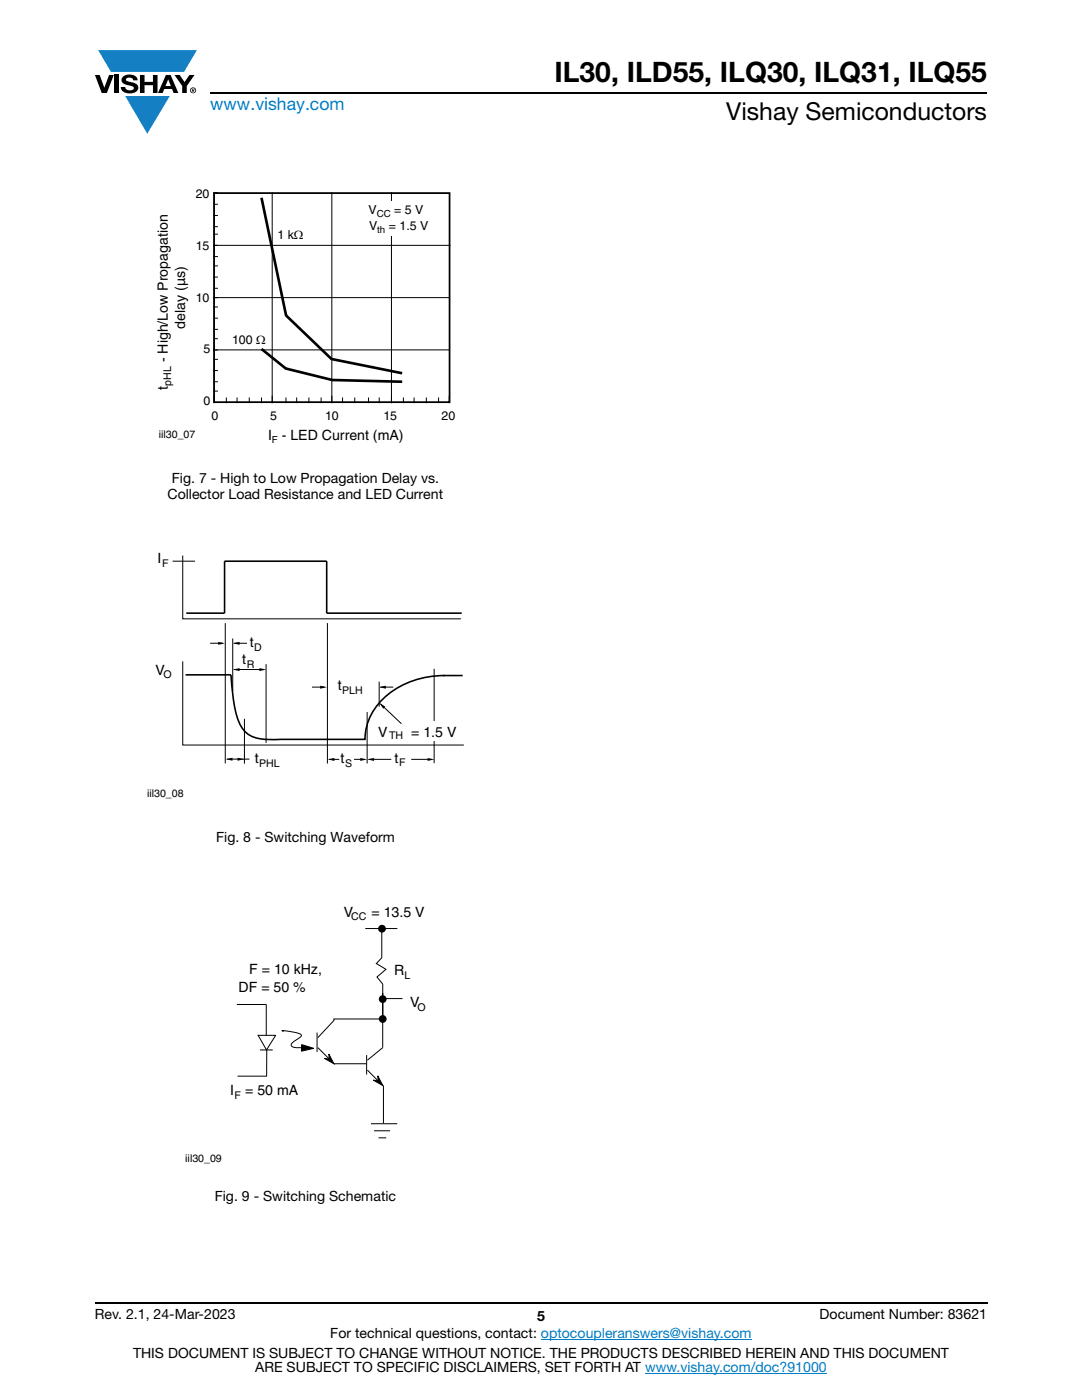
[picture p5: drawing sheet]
<svg xmlns="http://www.w3.org/2000/svg" width="216mm" height="279mm" viewBox="0 0 216 279" stroke-linecap="round" stroke-linejoin="round" font-family="sans-serif">
<g fill="#147fc3">
<path d="M19.6 10h19.7l-2.6 4.3h-1.1h-13.5z"/>
<path d="M25 19.2h8.9l-4.5 7.5z"/>
</g>
<g fill="#000">
<path d="M18.9 15h1l.9 2.5 1-2.5h.9l-1.4 3.6h-1zM22.9 15h.9v3.6h-.9zM24.6 15.3a2.1 2.1 0 0 1 2.8 .3l.1 .4h-.9a.79 .79 0 0 0-.7-.5 .79 .79 0 0 0-.8 .4l.3 .3 1 .2a1.08 1.08 0 0 1 1.2 1 1.08 1.08 0 0 1-1.1 1.2 1.73 1.73 0 0 1-2.4-1.2h.9a.96 .96 0 0 0 .8 .6 .96 .96 0 0 0 .9-.4 1.31 1.31 0 0 0-1.2-.6 1.03 1.03 0 0 1-1.1-.6 1.03 1.03 0 0 1 .2-1.1zM27.9 15h.9v1.3h1.7v-1.3h.9v3.6h-.9v-1.6h-1.7v1.6h-.9zM34.8 15h1.1l.9 1.4 1-1.4h1l-1.5 2.2v1.4h-.9v-1.4z"/>
<path d="M33.6 15.9l.5 1.3h-1.1zM33.1 15l-1.6 3.6h1l.3-.8h1.5l.3 .8h1l-1.6-3.6z"/>
<path d="M38.4 17.8h.2v.2h-.2zM38.3 17.7v.7h.1v-.3l.4 .3-.2-.3 .2-.2-.1-.2z"/>
<path d="M38.1 18a.46 .46 0 0 1 .9 0 .46 .46 0 0 1-.9 0zM37.9 18a.6 .6 0 0 0 1.2 0 .6 .6 0 0 0-1.2 0z"/>
</g>
<path d="M42 18.6h155M18.9 260h178.1" fill="none" stroke="#000" stroke-width=".36"/>
<path d="M107.9 267.3h42.1M128.7 274h36.3" fill="none" stroke="#007ec4" stroke-width=".2"/>
<g fill="none" stroke="#000" stroke-width=".2">
<path d="M42.7 38.4v42M54.3 38.4v42M66.2 38.4v42M78.1 38.4v42M42.6 59.4h47.2M42.6 57.5h.9M42.6 55.3h.9M42.6 53.1h.9M42.6 51.2h.9M42.6 49h47.3M42.6 46.7h.9M42.6 45.2h.9"/>
<path d="M42.6 43h.9M42.6 40.8h.9M42.6 67.6h.9M42.6 65.7h.9M42.6 63.5h.9M42.6 61.3h.9M42.6 78.1h.9M42.6 76.2h.9M42.6 74h.9M42.6 71.7h.9M45.2 79.3v1.1M47.3 79.3v1.1"/>
<path d="M49.7 79.3v1.1M52.2 79.3v1.1M57.1 79.3v1.1M59.2 79.3v1.1M61.6 79.3v1.1M64.1 79.3v1.1M68.3 79.3v1.1M70.8 79.3v1.1M73.5 79.3v1.1M75.7 79.3v1.1M80.5 79.3v1.1M82.6 79.3v1.1"/>
<path d="M85.1 79.3v1.1M87.5 79.3v1.1M89.6 79v1.4M89.8 69.8l-47.2 .1"/>
</g>
<path d="M42.6 38.5h.9" fill="none" stroke="#000" stroke-width=".35"/>
<path d="M52.2 39.5l4.9 23.5M52.2 69.6l4.8 4M56.9 73.5l9.3 2.3M57.1 62.9l9.1 8.8M66.1 75.8l14.2 .4M66.1 71.6l14.1 2.9" fill="none" stroke="#000" stroke-width=".53"/>
<path d="M73.1 40.2h13.3v6.9h-13.3z" fill="#fff"/>
<path d="M42.7 38.5h47v41.8h-47z" fill="none" stroke="#000" stroke-width=".35"/>
<g fill="none" stroke="#000" stroke-width=".2">
<path d="M34.4 112h4.5M36.5 110.9v12.6h55.5M36.5 132v16.7h56.1M41.9 128.4h2.5M45 124.4v28M46.4 127.4v10.6M46.7 128.4h2.6M46.7 133.6h6M53.1 132.5v15.8M62.3 137.1h2.5M65.3 124.3v28.1M75.7 136v5"/>
<path d="M75.9 137.1h2.6M86.6 133.5v18.8M45.3 151.5h4.5M48.8 143.5v8.9M65.6 151.5h2.1M70.7 151.5h1.3M73.3 142.1v10.3M73.5 151.5h4.6M75.9 140.5l4.2 3.9M82.1 151.5h3.3"/>
</g>
<path d="M37 134.7h9.1a36.7 36.7 0 0 0 1.4 9.1 5.4 5.4 0 0 0 5.7 3.8h19.6a12.5 12.5 0 0 1 7.9-11 18.7 18.7 0 0 1 8-1.8M37.2 122.4h7.6v-10.4h20.4v10.4h26.9M88.4 134.8h3.9" fill="none" stroke="#000" stroke-width=".32"/>
<g fill="#000">
<path d="M43.5 128.1l1.4 .3-1.4 .3zM46.5 128.4l1.3-.3v.6zM46.5 133.6l1.3-.3v.6zM51.8 133.3l1.3 .3-1.3 .3zM63.9 136.9l1.3 .2-1.3 .4zM75.6 137.1l1.4-.2v.5zM45 151.5l1.4-.3v.6zM47.4 151.2l1.3 .3-1.3 .3zM65.4 151.5l1.3-.2v.6zM71.9 151.3l1.3 .2-1.3 .4zM73.3 151.5l1.3-.2v.6zM75.7 140.3l1.2 .7-.4 .5z"/>
<path d="M85.3 151.3l1.4 .2-1.4 .4z"/>
</g>
<path d="M85.5 144h3v3.8h-3z" fill="#fff"/>
<g fill="#000">
<path d="M60.2 208.5l2.4 .7-2.5 .6zM64.7 211.2l1 .2-.1-1 1 1.9zM74.5 215.6l1 .1-.1-1 1 1.9z"/>
<circle cx="76.2" cy="185.3" r=".78"/>
<circle cx="76.4" cy="199.4" r=".78"/>
<circle cx="76.4" cy="203.4" r=".78"/>
</g>
<g fill="none" stroke="#000" stroke-width=".2">
<path d="M72.9 185.3h6.4M76.2 185.9v5.2l-1.1 1.2 1.9 1.1-1.8 1.6 1.2 1.4v7.1v-5.3M76.3 199.3h4M47.3 200.5h5.8v6.1M47.4 214.8h5.9M51.5 206.6h3.5l-1.8 2.9zM51.9 209.5h2.5M53.2 209.6v5.2M56.6 205.8l-.4-.1 2.3 .3 1.5 .4 .1 .3-.1 .2-.8 .6a1.35 1.35 0 0 0-1 1.3 5 5 0 0 0 2.7 .2M60.2 208.5l2.4 .7-2.5 .6zM63.3 206.1v3.8M63.4 207.1l3.2-3.4v-.3h9.8v5.7l-3.1 2.5"/>
<path d="M63.4 209.1l2.3 2.3M64.7 211.2l1 .2-.1-1 1 1.9zM66.6 212.3h6.5M73.2 210.6v3.8M73.3 213.6l2.3 2.3M74.5 215.6l1 .1-.1-1 1 1.9zM76.5 216.6v7.6"/>
</g>
<path d="M74 224.3h5.3z" fill="#fff"/>
<path d="M74 224.3h5.3" fill="none" stroke="#000" stroke-width=".2"/>
<path d="M74.6 225.7h3.2z" fill="#fff"/>
<path d="M74.6 225.7h3.2" fill="none" stroke="#000" stroke-width=".2"/>
<path d="M75.5 227.1h1.6z" fill="#fff"/>
<path d="M75.5 227.1h1.6" fill="none" stroke="#000" stroke-width=".2"/>
<text font-size="5.6" x="110.6" y="16.4">IL30, ILD55, ILQ30, ILQ31, ILQ55</text>
<text font-size="4.9" x="144.9" y="24">Vishay Semiconductors</text>
<text font-size="3.5" fill="#007ec4" x="42" y="21.9">www.vishay.com</text>
<g font-size="2.8">
<text x="36.9" y="65.6" transform="rotate(-90 36.9 65.6)">delay (µs)</text>
<text x="33.5" y="77.8" transform="rotate(-90 33.5 77.8)">t</text>
<text x="33.5" y="72.3" transform="rotate(-90 33.5 72.3)">- High/Low Propagation</text>
<text x="53.5" y="87.8">I - LED Current (mA)</text>
<text x="33.4" y="99.6">Collector Load Resistance and LED Current</text>
<text x="34.3" y="96.5">Fig. 7 - High to Low Propagation Delay vs.</text>
<text x="31.4" y="112.4">I</text>
<text x="49.9" y="129.1">t</text>
<text x="31.1" y="134.7">V</text>
<text x="48.3" y="132.5">t</text>
<text x="67.4" y="137.8">t</text>
<text x="75.5" y="147.1">V</text>
<text x="82.1" y="147.1">= 1.5 V</text>
<text x="50.8" y="152.4">t</text>
<text x="68" y="152.3">t</text>
<text x="78.7" y="152.2">t</text>
<text x="43.1" y="168.1">Fig. 8 - Switching Waveform</text>
<text x="68.6" y="182.9">V</text>
<text x="74.1" y="182.9">= 13.5 V</text>
<text x="47.6" y="198">DF = 50 %</text>
<text x="49.7" y="194.3">F = 10 kHz,</text>
<text x="78.6" y="194.6">R</text>
<text x="81.8" y="201">V</text>
<text x="45.9" y="218.5">I</text>
<text x="48.9" y="218.5">= 50 mA</text>
<text x="42.8" y="239.8">Fig. 9 - Switching Schematic</text>
<text x="18.9" y="263.3">Rev. 2.1, 24-Mar-2023</text>
<text x="107.2" y="263.6">5</text>
<text x="163.6" y="263.3">Document Number: 83621</text>
<text x="65.9" y="267.1">For technical questions, contact: optocoupleranswers@vishay.com</text>
<text x="26.5" y="271">THIS DOCUMENT IS SUBJECT TO CHANGE WITHOUT NOTICE. THE PRODUCTS DESCRIBED HEREIN AND THIS DOCUMENT</text>
<text x="50.9" y="273.8">ARE SUBJECT TO SPECIFIC DISCLAIMERS, SET FORTH AT www.vishay.com/doc?91000</text>
</g>
<g font-size="2.5">
<text x="39.1" y="39.5">20</text>
<text x="55.4" y="47.8">1 kΩ</text>
<text x="73.5" y="42.7">V</text>
<text x="73.6" y="45.9">V</text>
<text x="77.6" y="45.9">= 1.5 V</text>
<text x="78.7" y="42.7">= 5 V</text>
<text x="39.1" y="49.9">15</text>
<text x="39.1" y="60.3">10</text>
<text x="40.6" y="70.4">5</text>
<text x="46.3" y="68.6">100 Ω</text>
<text x="40.6" y="80.8">0</text>
<text x="42.2" y="83.8">0</text>
<text x="53.9" y="83.8">5</text>
<text x="64.9" y="83.8">10</text>
<text x="76.5" y="83.8">15</text>
<text x="88.1" y="83.8">20</text>
</g>
<g font-size="2.1">
<text x="34.2" y="77" transform="rotate(-90 34.2 77)">pHL</text>
<text x="31.7" y="87.4">iil30_07</text>
<text x="32.3" y="113.1">F</text>
<text x="50.7" y="129.8">D</text>
<text x="32.6" y="135.4">O</text>
<text x="49.2" y="133.2">R</text>
<text x="68.3" y="138.5">PLH</text>
<text x="77.7" y="147.5">TH</text>
<text x="51.7" y="153.1">PHL</text>
<text x="68.8" y="153">S</text>
<text x="79.6" y="152.9">F</text>
<text x="29.3" y="159.1">iil30_08</text>
<text x="70.1" y="183.6">CC</text>
<text x="80.7" y="195.3">L</text>
<text x="83.3" y="201.8">O</text>
<text x="46.8" y="219.2">F</text>
<text x="37" y="232">iil30_09</text>
</g>
<g font-size="1.9">
<text x="75.2" y="43.2">CC</text>
<text x="75.3" y="46.4">th</text>
<text x="54.3" y="88.4">F</text>
</g>
</svg>
